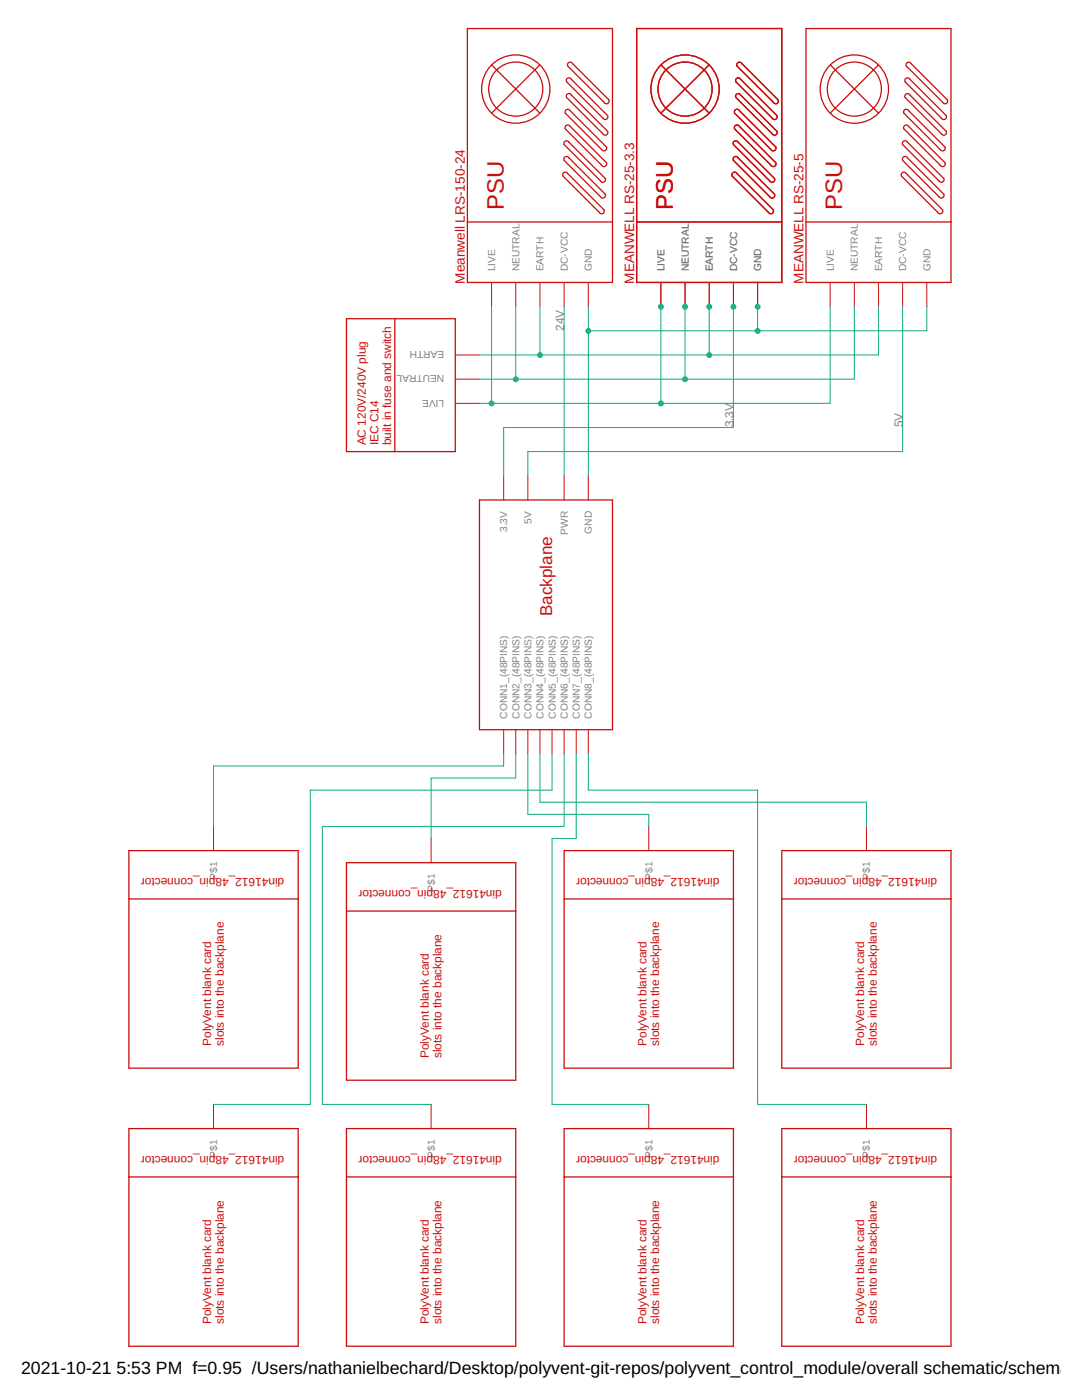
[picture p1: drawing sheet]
<?xml version="1.0" encoding="utf-8"?>
<!DOCTYPE eagle SYSTEM "eagle.dtd">
<eagle version="9.6.2">
<drawing>
<settings>
<setting alwaysvectorfont="no"/>
<setting verticaltext="up"/>
</settings>
<grid distance="0.1" unitdist="inch" unit="inch" style="lines" multiple="1" display="no" altdistance="0.01" altunitdist="inch" altunit="inch"/>
<schematic xreflabel="%F%N/%S.%C%R" xrefpart="/%S.%C%R">
<libraries>
<library name="polyvent card schematics">
<symbols>
<symbol name="BACKPLANE">
<pin name="CONN1_(48PINS)" x="7.62" y="0" length="middle" rot="R180"/>
<pin name="CONN2_(48PINS)" x="7.62" y="2.54" length="middle" rot="R180"/>
<pin name="CONN3_(48PINS)" x="7.62" y="5.08" length="middle" rot="R180"/>
<pin name="CONN4_(48PINS)" x="7.62" y="7.62" length="middle" rot="R180"/>
<pin name="CONN5_(48PINS)" x="7.62" y="10.16" length="middle" rot="R180"/>
<pin name="CONN6_(48PINS)" x="7.62" y="12.7" length="middle" rot="R180"/>
<pin name="CONN7_(48PINS)" x="7.62" y="15.24" length="middle" rot="R180"/>
<pin name="CONN8_(48PINS)" x="7.62" y="17.78" length="middle" rot="R180"/>
<wire x1="2.54" y1="22.86" x2="2.54" y2="-5.08" width="0.254" layer="94"/>
<wire x1="2.54" y1="-5.08" x2="-45.72" y2="-5.08" width="0.254" layer="94"/>
<wire x1="-45.72" y1="-5.08" x2="-45.72" y2="22.86" width="0.254" layer="94"/>
<wire x1="-45.72" y1="22.86" x2="2.54" y2="22.86" width="0.254" layer="94"/>
<pin name="GND" x="-50.8" y="17.78" length="middle"/>
<pin name="PWR" x="-50.8" y="12.7" length="middle"/>
<pin name="5V" x="-50.8" y="5.08" length="middle"/>
<pin name="3.3V" x="-50.8" y="0" length="middle"/>
<text x="-38.1" y="7.62" size="2.54" layer="94">Backplane</text>
</symbol>
<symbol name="POWER_PLUG_WITH_FUSE_AND_SWITCH">
<wire x1="-10.16" y1="25.4" x2="-10.16" y2="-2.54" width="0.254" layer="94"/>
<wire x1="-10.16" y1="-2.54" x2="2.54" y2="-2.54" width="0.254" layer="94"/>
<pin name="LIVE" x="-15.24" y="15.24" length="middle"/>
<pin name="NEUTRAL" x="-15.24" y="10.16" length="middle"/>
<pin name="EARTH" x="-15.24" y="5.08" length="middle"/>
<wire x1="2.54" y1="25.4" x2="2.54" y2="-2.54" width="0.254" layer="94"/>
<wire x1="2.54" y1="25.4" x2="-10.16" y2="25.4" width="0.254" layer="94"/>
<text x="10.414" y="-1.016" size="1.778" layer="94" rot="R90">AC 120V/240V plug
IEC C14
built in fuse and switch</text>
<wire x1="2.54" y1="-2.54" x2="12.7" y2="-2.54" width="0.254" layer="94"/>
<wire x1="12.7" y1="-2.54" x2="12.7" y2="25.4" width="0.254" layer="94"/>
<wire x1="12.7" y1="25.4" x2="2.54" y2="25.4" width="0.254" layer="94"/>
</symbol>
<symbol name="PSU">
<wire x1="0" y1="0" x2="0" y2="30.48" width="0.254" layer="94"/>
<wire x1="0" y1="30.48" x2="12.7" y2="30.48" width="0.254" layer="94"/>
<wire x1="12.7" y1="30.48" x2="53.34" y2="30.48" width="0.254" layer="94"/>
<wire x1="53.34" y1="30.48" x2="53.34" y2="0" width="0.254" layer="94"/>
<wire x1="53.34" y1="0" x2="12.7" y2="0" width="0.254" layer="94"/>
<pin name="LIVE" x="-5.08" y="25.4" length="middle"/>
<pin name="NEUTRAL" x="-5.08" y="20.32" length="middle"/>
<pin name="EARTH" x="-5.08" y="15.24" length="middle"/>
<pin name="DC-VCC" x="-5.08" y="10.16" length="middle"/>
<pin name="GND" x="-5.08" y="5.08" length="middle"/>
<circle x="40.64" y="20.32" radius="7.184203125" width="0.254" layer="94"/>
<wire x1="12.7" y1="0" x2="0" y2="0" width="0.254" layer="94"/>
<wire x1="12.7" y1="30.48" x2="12.7" y2="0" width="0.254" layer="94"/>
<wire x1="14.732" y1="2.794" x2="22.352" y2="10.414" width="0.254" layer="94"/>
<wire x1="15.24" y1="1.778" x2="22.86" y2="9.398" width="0.254" layer="94"/>
<wire x1="15.24" y1="1.778" x2="14.732" y2="2.794" width="0.254" layer="94" curve="-180"/>
<wire x1="22.352" y1="10.414" x2="22.86" y2="9.398" width="0.254" layer="94" curve="-180"/>
<wire x1="26.162" y1="9.144" x2="18.542" y2="1.524" width="0.254" layer="94"/>
<wire x1="25.654" y1="10.16" x2="18.034" y2="2.54" width="0.254" layer="94"/>
<wire x1="25.654" y1="10.16" x2="26.162" y2="9.144" width="0.254" layer="94" curve="-180"/>
<wire x1="18.542" y1="1.524" x2="18.034" y2="2.54" width="0.254" layer="94" curve="-180"/>
<wire x1="21.336" y1="2.54" x2="28.956" y2="10.16" width="0.254" layer="94"/>
<wire x1="21.844" y1="1.524" x2="29.464" y2="9.144" width="0.254" layer="94"/>
<wire x1="21.844" y1="1.524" x2="21.336" y2="2.54" width="0.254" layer="94" curve="-180"/>
<wire x1="28.956" y1="10.16" x2="29.464" y2="9.144" width="0.254" layer="94" curve="-180"/>
<wire x1="32.766" y1="8.89" x2="25.146" y2="1.27" width="0.254" layer="94"/>
<wire x1="32.258" y1="9.906" x2="24.638" y2="2.286" width="0.254" layer="94"/>
<wire x1="32.258" y1="9.906" x2="32.766" y2="8.89" width="0.254" layer="94" curve="-180"/>
<wire x1="25.146" y1="1.27" x2="24.638" y2="2.286" width="0.254" layer="94" curve="-180"/>
<wire x1="27.94" y1="2.286" x2="35.56" y2="9.906" width="0.254" layer="94"/>
<wire x1="28.448" y1="1.27" x2="36.068" y2="8.89" width="0.254" layer="94"/>
<wire x1="28.448" y1="1.27" x2="27.94" y2="2.286" width="0.254" layer="94" curve="-180"/>
<wire x1="35.56" y1="9.906" x2="36.068" y2="8.89" width="0.254" layer="94" curve="-180"/>
<wire x1="39.37" y1="8.636" x2="31.75" y2="1.016" width="0.254" layer="94"/>
<wire x1="38.862" y1="9.652" x2="31.242" y2="2.032" width="0.254" layer="94"/>
<wire x1="38.862" y1="9.652" x2="39.37" y2="8.636" width="0.254" layer="94" curve="-180"/>
<wire x1="31.75" y1="1.016" x2="31.242" y2="2.032" width="0.254" layer="94" curve="-180"/>
<wire x1="34.544" y1="2.032" x2="42.164" y2="9.652" width="0.254" layer="94"/>
<wire x1="35.052" y1="1.016" x2="42.672" y2="8.636" width="0.254" layer="94"/>
<wire x1="35.052" y1="1.016" x2="34.544" y2="2.032" width="0.254" layer="94" curve="-180"/>
<wire x1="42.164" y1="9.652" x2="42.672" y2="8.636" width="0.254" layer="94" curve="-180"/>
<wire x1="45.974" y1="8.382" x2="38.354" y2="0.762" width="0.254" layer="94"/>
<wire x1="45.466" y1="9.398" x2="37.846" y2="1.778" width="0.254" layer="94"/>
<wire x1="45.466" y1="9.398" x2="45.974" y2="8.382" width="0.254" layer="94" curve="-180"/>
<wire x1="38.354" y1="0.762" x2="37.846" y2="1.778" width="0.254" layer="94" curve="-180"/>
<wire x1="45.72" y1="25.4" x2="35.56" y2="15.24" width="0.254" layer="94"/>
<wire x1="35.56" y1="25.4" x2="45.72" y2="15.24" width="0.254" layer="94"/>
<circle x="40.64" y="20.32" radius="5.6796125" width="0.254" layer="94"/>
<text x="15.24" y="22.86" size="3.556" layer="94">PSU</text>
</symbol>
<symbol name="BLANK_CARD">
<pin name="P$1" x="-5.08" y="0" length="middle"/>
<wire x1="0" y1="17.78" x2="0" y2="-17.78" width="0.254" layer="94"/>
<wire x1="0" y1="-17.78" x2="10.16" y2="-17.78" width="0.254" layer="94"/>
<wire x1="10.16" y1="-17.78" x2="45.72" y2="-17.78" width="0.254" layer="94"/>
<wire x1="45.72" y1="-17.78" x2="45.72" y2="17.78" width="0.254" layer="94"/>
<wire x1="45.72" y1="17.78" x2="10.16" y2="17.78" width="0.254" layer="94"/>
<text x="7.62" y="-15.24" size="1.778" layer="94" rot="R90">din41612_48pin_connector</text>
<wire x1="10.16" y1="17.78" x2="0" y2="17.78" width="0.254" layer="94"/>
<wire x1="10.16" y1="17.78" x2="10.16" y2="-17.78" width="0.254" layer="94"/>
<text x="14.986" y="-2.286" size="1.778" layer="94">PolyVent blank card
slots into the backplane</text>
</symbol>
</symbols>
<devicesets>
<deviceset name="BACKPLANE">
<gates>
<gate name="G$1" symbol="BACKPLANE" x="22.86" y="-7.62"/>
</gates>
<devices>
<device name="">
<technologies>
<technology name="">
<attribute name="_EXTERNAL_" value="" constant="no"/>
</technology>
</technologies>
</device>
</devices>
</deviceset>
<deviceset name="POWER_PLUG_WITH_FUSE_AND_SWITCH">
<gates>
<gate name="G$1" symbol="POWER_PLUG_WITH_FUSE_AND_SWITCH" x="10.16" y="0"/>
</gates>
<devices>
<device name="">
<technologies>
<technology name="">
<attribute name="_EXTERNAL_" value="" constant="no"/>
</technology>
</technologies>
</device>
</devices>
</deviceset>
<deviceset name="PSU">
<gates>
<gate name="G$1" symbol="PSU" x="0" y="0"/>
</gates>
<devices>
<device name="">
<technologies>
<technology name="">
<attribute name="_EXTERNAL_" value="" constant="no"/>
</technology>
</technologies>
</device>
</devices>
</deviceset>
<deviceset name="BLANK_CARD">
<gates>
<gate name="G$1" symbol="BLANK_CARD" x="0" y="17.78"/>
</gates>
<devices>
<device name="">
<technologies>
<technology name="">
<attribute name="_EXTERNAL_" value="" constant="no"/>
</technology>
</technologies>
</device>
</devices>
</deviceset>
</devicesets>
</library>
</libraries>
<attributes>
</attributes>
<variantdefs>
</variantdefs>
<classes>
<class number="0" name="default" width="0" drill="0">
</class>
<class number="1" name="POWER" width="0" drill="0">
<clearance class="1" value="0.508"/>
</class>
</classes>
<parts>
<part name="U$1" library="polyvent card schematics" deviceset="BACKPLANE" device=""/>
<part name="U$2" library="polyvent card schematics" deviceset="POWER_PLUG_WITH_FUSE_AND_SWITCH" device=""/>
<part name="U$3" library="polyvent card schematics" deviceset="PSU" device="" value="MEANWELL LRS-150-24"/>
<part name="U$4" library="polyvent card schematics" deviceset="PSU" device="" value="MEANWELL RS-25-3.3"/>
<part name="U$5" library="polyvent card schematics" deviceset="PSU" device="" value="MEANWELL RS-25-5"/>
<part name="U$6" library="polyvent card schematics" deviceset="PSU" device="" value="MEANWELL RS-25-3.3"/>
<part name="U$7" library="polyvent card schematics" deviceset="BLANK_CARD" device=""/>
<part name="U$8" library="polyvent card schematics" deviceset="BLANK_CARD" device=""/>
<part name="U$9" library="polyvent card schematics" deviceset="BLANK_CARD" device=""/>
<part name="U$10" library="polyvent card schematics" deviceset="BLANK_CARD" device=""/>
<part name="U$11" library="polyvent card schematics" deviceset="BLANK_CARD" device=""/>
<part name="U$12" library="polyvent card schematics" deviceset="BLANK_CARD" device=""/>
<part name="U$13" library="polyvent card schematics" deviceset="BLANK_CARD" device=""/>
<part name="U$14" library="polyvent card schematics" deviceset="BLANK_CARD" device=""/>
</parts>
<sheets>
<sheet>
<plain>
<text x="88.646" y="30.988" size="2.032" layer="94">Meanwell LRS-150-24</text>
<text x="88.646" y="-4.572" size="2.032" layer="94">MEANWELL RS-25-3.3</text>
<text x="88.646" y="-40.132" size="2.032" layer="94">MEANWELL RS-25-5</text>
</plain>
<instances>
<instance part="U$1" gate="G$1" x="-2.54" y="22.86" smashed="yes" rot="R180"/>
<instance part="U$2" gate="G$1" x="78.74" y="43.18" smashed="yes" rot="R90"/>
<instance part="U$3" gate="G$1" x="88.9" y="0" smashed="yes"/>
<instance part="U$4" gate="G$1" x="88.9" y="-35.56" smashed="yes"/>
<instance part="U$5" gate="G$1" x="88.9" y="-71.12" smashed="yes"/>
<instance part="U$6" gate="G$1" x="88.9" y="-35.56" smashed="yes"/>
<instance part="U$7" gate="G$1" x="-30.48" y="83.82" smashed="yes" rot="R180"/>
<instance part="U$8" gate="G$1" x="-33.02" y="38.1" smashed="yes" rot="R180"/>
<instance part="U$9" gate="G$1" x="-30.48" y="-7.62" smashed="yes" rot="R180"/>
<instance part="U$10" gate="G$1" x="-30.48" y="-53.34" smashed="yes" rot="R180"/>
<instance part="U$11" gate="G$1" x="-88.9" y="-53.34" smashed="yes" rot="R180"/>
<instance part="U$12" gate="G$1" x="-88.9" y="-7.62" smashed="yes" rot="R180"/>
<instance part="U$13" gate="G$1" x="-88.9" y="38.1" smashed="yes" rot="R180"/>
<instance part="U$14" gate="G$1" x="-88.9" y="83.82" smashed="yes" rot="R180"/>
</instances>
<busses>
</busses>
<nets>
<net name="N$1" class="0">
<segment>
<pinref part="U$2" gate="G$1" pin="EARTH"/>
<wire x1="73.66" y1="27.94" x2="73.66" y2="15.24" width="0.1524" layer="91"/>
<pinref part="U$3" gate="G$1" pin="EARTH"/>
<wire x1="73.66" y1="15.24" x2="83.82" y2="15.24" width="0.1524" layer="91"/>
<pinref part="U$5" gate="G$1" pin="EARTH"/>
<wire x1="73.66" y1="15.24" x2="73.66" y2="-20.32" width="0.1524" layer="91"/>
<wire x1="73.66" y1="-20.32" x2="73.66" y2="-55.88" width="0.1524" layer="91"/>
<wire x1="73.66" y1="-55.88" x2="83.82" y2="-55.88" width="0.1524" layer="91"/>
<junction x="73.66" y="15.24"/>
<pinref part="U$4" gate="G$1" pin="EARTH"/>
<wire x1="83.82" y1="-20.32" x2="73.66" y2="-20.32" width="0.1524" layer="91"/>
<junction x="73.66" y="-20.32"/>
<pinref part="U$6" gate="G$1" pin="EARTH"/>
<junction x="83.82" y="-20.32"/>
</segment>
</net>
<net name="N$2" class="0">
<segment>
<pinref part="U$2" gate="G$1" pin="NEUTRAL"/>
<wire x1="68.58" y1="27.94" x2="68.58" y2="20.32" width="0.1524" layer="91"/>
<pinref part="U$3" gate="G$1" pin="NEUTRAL"/>
<wire x1="68.58" y1="20.32" x2="83.82" y2="20.32" width="0.1524" layer="91"/>
<pinref part="U$5" gate="G$1" pin="NEUTRAL"/>
<wire x1="83.82" y1="-50.8" x2="68.58" y2="-50.8" width="0.1524" layer="91"/>
<wire x1="68.58" y1="-50.8" x2="68.58" y2="-15.24" width="0.1524" layer="91"/>
<junction x="68.58" y="20.32"/>
<pinref part="U$4" gate="G$1" pin="NEUTRAL"/>
<wire x1="68.58" y1="-15.24" x2="68.58" y2="20.32" width="0.1524" layer="91"/>
<wire x1="83.82" y1="-15.24" x2="68.58" y2="-15.24" width="0.1524" layer="91"/>
<junction x="68.58" y="-15.24"/>
<pinref part="U$6" gate="G$1" pin="NEUTRAL"/>
<junction x="83.82" y="-15.24"/>
</segment>
</net>
<net name="N$3" class="0">
<segment>
<pinref part="U$2" gate="G$1" pin="LIVE"/>
<wire x1="63.5" y1="27.94" x2="63.5" y2="25.4" width="0.1524" layer="91"/>
<pinref part="U$3" gate="G$1" pin="LIVE"/>
<wire x1="63.5" y1="25.4" x2="83.82" y2="25.4" width="0.1524" layer="91"/>
<pinref part="U$5" gate="G$1" pin="LIVE"/>
<wire x1="83.82" y1="-45.72" x2="63.5" y2="-45.72" width="0.1524" layer="91"/>
<wire x1="63.5" y1="-45.72" x2="63.5" y2="-10.16" width="0.1524" layer="91"/>
<junction x="63.5" y="25.4"/>
<pinref part="U$4" gate="G$1" pin="LIVE"/>
<wire x1="63.5" y1="-10.16" x2="63.5" y2="25.4" width="0.1524" layer="91"/>
<wire x1="83.82" y1="-10.16" x2="63.5" y2="-10.16" width="0.1524" layer="91"/>
<junction x="63.5" y="-10.16"/>
<pinref part="U$6" gate="G$1" pin="LIVE"/>
<junction x="83.82" y="-10.16"/>
</segment>
</net>
<net name="24V" class="0">
<segment>
<pinref part="U$3" gate="G$1" pin="DC-VCC"/>
<pinref part="U$1" gate="G$1" pin="PWR"/>
<wire x1="83.82" y1="10.16" x2="48.26" y2="10.16" width="0.1524" layer="91"/>
<label x="78.74" y="10.16" size="1.778" layer="95"/>
</segment>
</net>
<net name="N$5" class="0">
<segment>
<pinref part="U$3" gate="G$1" pin="GND"/>
<pinref part="U$1" gate="G$1" pin="GND"/>
<wire x1="83.82" y1="5.08" x2="78.74" y2="5.08" width="0.1524" layer="91"/>
<pinref part="U$5" gate="G$1" pin="GND"/>
<wire x1="78.74" y1="5.08" x2="48.26" y2="5.08" width="0.1524" layer="91"/>
<wire x1="78.74" y1="5.08" x2="78.74" y2="-30.48" width="0.1524" layer="91"/>
<wire x1="78.74" y1="-30.48" x2="78.74" y2="-66.04" width="0.1524" layer="91"/>
<wire x1="78.74" y1="-66.04" x2="83.82" y2="-66.04" width="0.1524" layer="91"/>
<junction x="78.74" y="5.08"/>
<pinref part="U$4" gate="G$1" pin="GND"/>
<wire x1="83.82" y1="-30.48" x2="78.74" y2="-30.48" width="0.1524" layer="91"/>
<junction x="78.74" y="-30.48"/>
<pinref part="U$6" gate="G$1" pin="GND"/>
<junction x="83.82" y="-30.48"/>
</segment>
</net>
<net name="5V" class="0">
<segment>
<pinref part="U$1" gate="G$1" pin="5V"/>
<wire x1="48.26" y1="17.78" x2="53.34" y2="17.78" width="0.1524" layer="91"/>
<pinref part="U$5" gate="G$1" pin="DC-VCC"/>
<wire x1="53.34" y1="17.78" x2="53.34" y2="-60.96" width="0.1524" layer="91"/>
<wire x1="53.34" y1="-60.96" x2="83.82" y2="-60.96" width="0.1524" layer="91"/>
<label x="58.42" y="-60.96" size="1.778" layer="95"/>
</segment>
</net>
<net name="3.3V" class="0">
<segment>
<pinref part="U$4" gate="G$1" pin="DC-VCC"/>
<wire x1="83.82" y1="-25.4" x2="58.42" y2="-25.4" width="0.1524" layer="91"/>
<wire x1="58.42" y1="-25.4" x2="58.42" y2="22.86" width="0.1524" layer="91"/>
<pinref part="U$1" gate="G$1" pin="3.3V"/>
<wire x1="58.42" y1="22.86" x2="48.26" y2="22.86" width="0.1524" layer="91"/>
<pinref part="U$6" gate="G$1" pin="DC-VCC"/>
<junction x="83.82" y="-25.4"/>
<label x="58.42" y="-25.4" size="1.778" layer="95"/>
</segment>
</net>
<net name="N$4" class="0">
<segment>
<pinref part="U$7" gate="G$1" pin="P$1"/>
<wire x1="-25.4" y1="83.82" x2="-12.7" y2="83.82" width="0.1524" layer="91"/>
<wire x1="-12.7" y1="83.82" x2="-12.7" y2="22.86" width="0.1524" layer="91"/>
<pinref part="U$1" gate="G$1" pin="CONN1_(48PINS)"/>
<wire x1="-12.7" y1="22.86" x2="-10.16" y2="22.86" width="0.1524" layer="91"/>
</segment>
</net>
<net name="N$6" class="0">
<segment>
<pinref part="U$8" gate="G$1" pin="P$1"/>
<wire x1="-27.94" y1="38.1" x2="-15.24" y2="38.1" width="0.1524" layer="91"/>
<wire x1="-15.24" y1="38.1" x2="-15.24" y2="20.32" width="0.1524" layer="91"/>
<pinref part="U$1" gate="G$1" pin="CONN2_(48PINS)"/>
<wire x1="-15.24" y1="20.32" x2="-10.16" y2="20.32" width="0.1524" layer="91"/>
</segment>
</net>
<net name="N$7" class="0">
<segment>
<pinref part="U$9" gate="G$1" pin="P$1"/>
<wire x1="-25.4" y1="-7.62" x2="-22.86" y2="-7.62" width="0.1524" layer="91"/>
<wire x1="-22.86" y1="-7.62" x2="-22.86" y2="17.78" width="0.1524" layer="91"/>
<pinref part="U$1" gate="G$1" pin="CONN3_(48PINS)"/>
<wire x1="-22.86" y1="17.78" x2="-10.16" y2="17.78" width="0.1524" layer="91"/>
</segment>
</net>
<net name="N$8" class="0">
<segment>
<pinref part="U$10" gate="G$1" pin="P$1"/>
<wire x1="-25.4" y1="-53.34" x2="-20.32" y2="-53.34" width="0.1524" layer="91"/>
<wire x1="-20.32" y1="-53.34" x2="-20.32" y2="15.24" width="0.1524" layer="91"/>
<pinref part="U$1" gate="G$1" pin="CONN4_(48PINS)"/>
<wire x1="-20.32" y1="15.24" x2="-10.16" y2="15.24" width="0.1524" layer="91"/>
</segment>
</net>
<net name="N$9" class="0">
<segment>
<pinref part="U$14" gate="G$1" pin="P$1"/>
<wire x1="-83.82" y1="83.82" x2="-83.82" y2="63.5" width="0.1524" layer="91"/>
<wire x1="-83.82" y1="63.5" x2="-17.78" y2="63.5" width="0.1524" layer="91"/>
<wire x1="-17.78" y1="63.5" x2="-17.78" y2="12.7" width="0.1524" layer="91"/>
<pinref part="U$1" gate="G$1" pin="CONN5_(48PINS)"/>
<wire x1="-17.78" y1="12.7" x2="-10.16" y2="12.7" width="0.1524" layer="91"/>
</segment>
</net>
<net name="N$10" class="0">
<segment>
<pinref part="U$1" gate="G$1" pin="CONN6_(48PINS)"/>
<wire x1="-10.16" y1="10.16" x2="-25.4" y2="10.16" width="0.1524" layer="91"/>
<wire x1="-25.4" y1="10.16" x2="-25.4" y2="60.96" width="0.1524" layer="91"/>
<pinref part="U$13" gate="G$1" pin="P$1"/>
<wire x1="-25.4" y1="60.96" x2="-83.82" y2="60.96" width="0.1524" layer="91"/>
<wire x1="-83.82" y1="60.96" x2="-83.82" y2="38.1" width="0.1524" layer="91"/>
</segment>
</net>
<net name="N$11" class="0">
<segment>
<pinref part="U$1" gate="G$1" pin="CONN7_(48PINS)"/>
<wire x1="-10.16" y1="7.62" x2="-27.94" y2="7.62" width="0.1524" layer="91"/>
<wire x1="-27.94" y1="7.62" x2="-27.94" y2="12.7" width="0.1524" layer="91"/>
<pinref part="U$12" gate="G$1" pin="P$1"/>
<wire x1="-27.94" y1="12.7" x2="-83.82" y2="12.7" width="0.1524" layer="91"/>
<wire x1="-83.82" y1="12.7" x2="-83.82" y2="-7.62" width="0.1524" layer="91"/>
</segment>
</net>
<net name="N$12" class="0">
<segment>
<pinref part="U$1" gate="G$1" pin="CONN8_(48PINS)"/>
<wire x1="-10.16" y1="5.08" x2="-17.78" y2="5.08" width="0.1524" layer="91"/>
<wire x1="-17.78" y1="5.08" x2="-17.78" y2="-30.48" width="0.1524" layer="91"/>
<wire x1="-17.78" y1="-30.48" x2="-83.82" y2="-30.48" width="0.1524" layer="91"/>
<pinref part="U$11" gate="G$1" pin="P$1"/>
<wire x1="-83.82" y1="-30.48" x2="-83.82" y2="-53.34" width="0.1524" layer="91"/>
</segment>
</net>
</nets>
</sheet>
</sheets>
<errors>
<approved hash="202,1,53.34,58.42,M1,/RST,,,,"/>
<approved hash="204,1,99.06,68.58,M1,VIN,,,,"/>
<approved hash="204,1,99.06,58.42,M1,AREF,,,,"/>
</errors>
</schematic>
</drawing>
<compatibility>
<note version="6.3" minversion="6.2.2" severity="warning">
Since Version 6.2.2 text objects can contain more than one line,
which will not be processed correctly with this version.
</note>
</compatibility>
</eagle>
